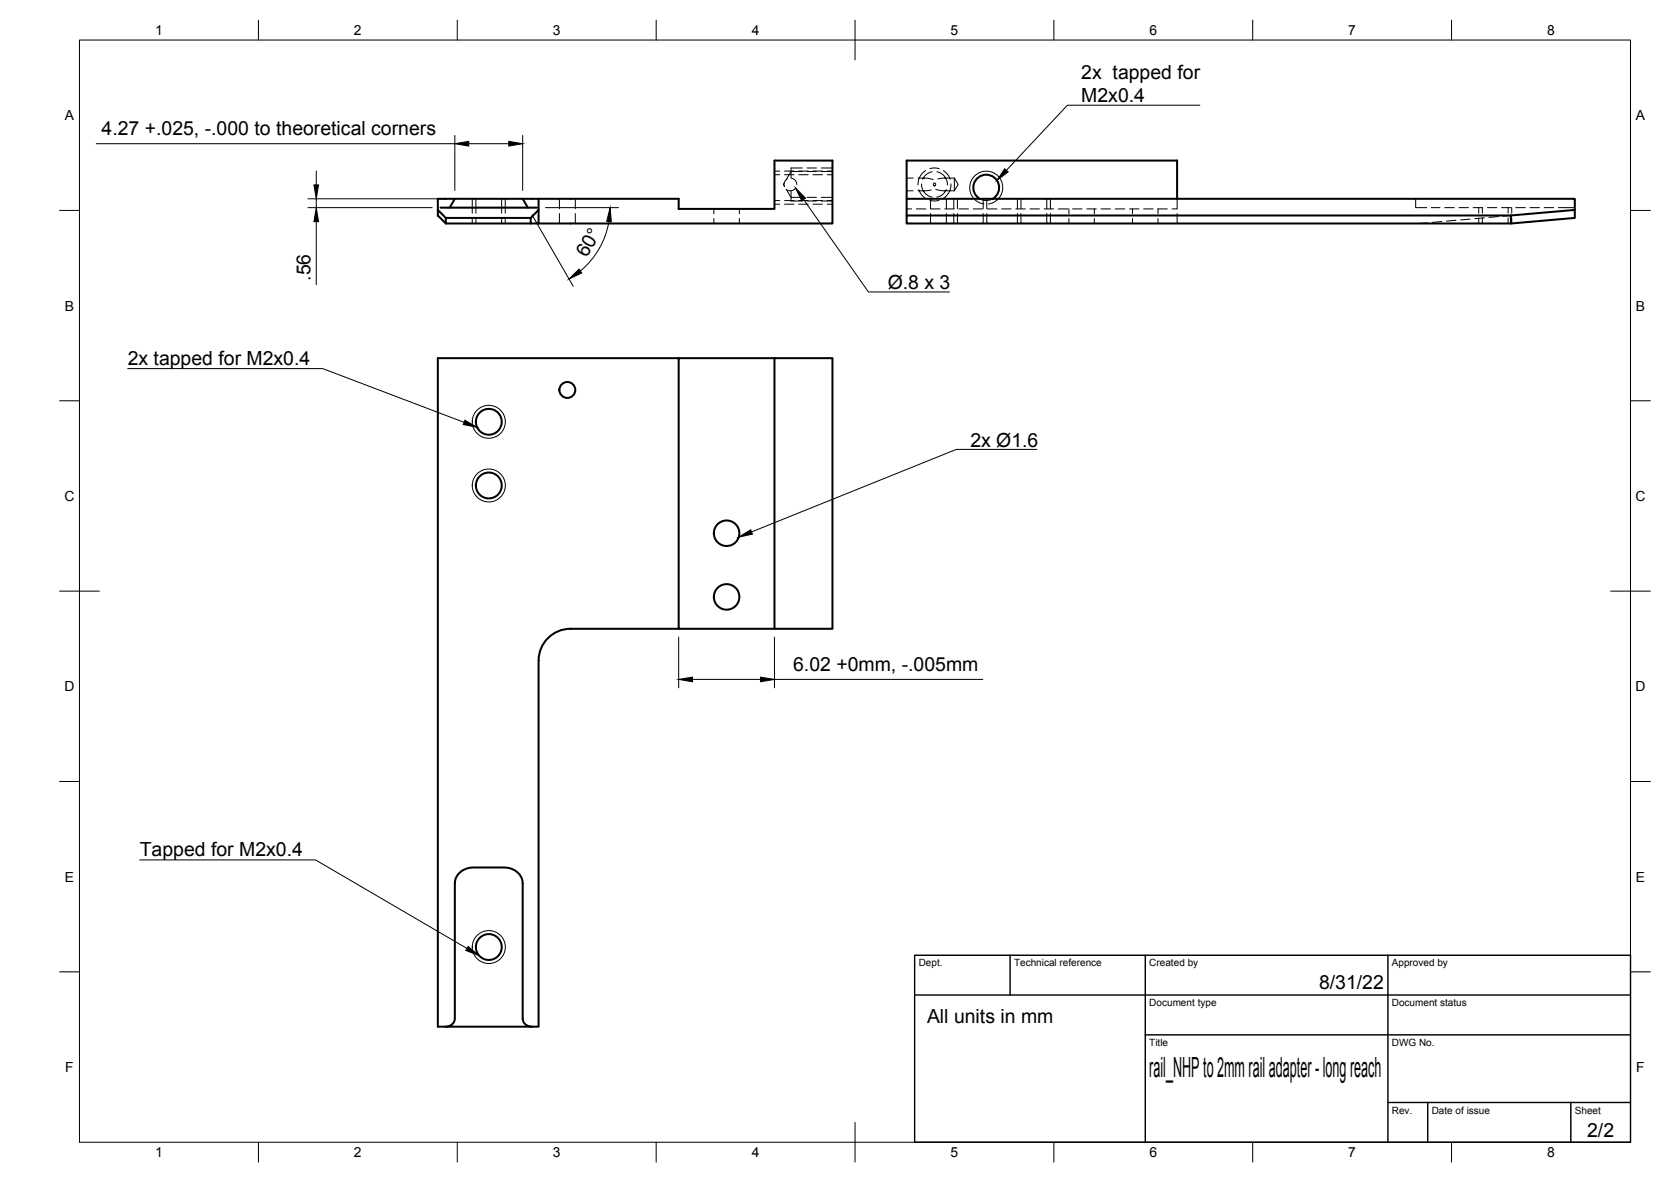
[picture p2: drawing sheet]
<svg xmlns="http://www.w3.org/2000/svg" width="420mm" height="297mm" viewBox="0 0 420 297" stroke-linecap="round" stroke-linejoin="round" font-family="sans-serif">
<!-- layer: Visible -->
<g fill="none" stroke="#000" stroke-width=".51">
<path d="M110.1 52.8l2 2v1.4l-2-2zM110.8 52.2h24.2M112.1 56.2h21.3M113.1 52.2l1.3-2.2h-4.3v2.8M114.4 50h21v2.8l-2 2h-21.3M131.4 50l1.3 2.2M135.4 52.8v3.4h-2v-1.4M135.4 50h35.2v2.5h24.1v-12.1h14.6v15.8h-73.9M228 54.2h151.9l.1 2h-152zM228 50v-9.6h68v9.6M249.6 50a3.2 3.2 0 0 0 .9-4.9 3.2 3.2 0 0 0-5 0 3.2 3.2 0 0 0 .8 4.9M379.9 54.2l16.1-1.4v2l-16 1.4"/>
<path d="M396 52.8v-2.8h-168v4.2M170.6 90h-60.5v168h25.3v-92a8 8 0 0 1 8-8h27.2M194.7 90h14.6v68h-14.6zM194.7 90h-24.1v68h24.1M112.1 258a2.19 2.19 0 0 0 2.3-2v-34a4.4 4.4 0 0 1 4.6-4h7.8a4.4 4.4 0 0 1 4.6 4v34a2.18 2.18 0 0 0 2.3 2"/>
<circle cx="142.7" cy="98" r="2"/>
<circle cx="122.9" cy="106" r="3.2"/>
<circle cx="122.9" cy="122" r="3.2"/>
<circle cx="182.7" cy="134" r="3.2"/>
<circle cx="182.7" cy="150" r="3.2"/>
<circle cx="122.9" cy="238" r="3.2"/>
</g>
<!-- layer: Hidden -->
<g fill="none" stroke="#000" stroke-width=".25">
<path d="M119.7 50v3.6M119.7 54.8v1.4M126.1 50v3.6M126.1 54.8v1.4M140.7 50v2.5M140.7 53.7v2.5M144.7 50v2.5M144.7 53.7v2.5M179.5 52.5v1.2M179.5 54.9v1.3M185.9 52.5v1.2M185.9 54.9v1.3"/>
<path d="M194.7 50.4h1.4M194.7 43.9h1.4M197.2 46l-.2 .4 .2 .3M197.3 50.4h2.3M197.3 43.9h2.3M197.7 47.5l1.2 2.1h2.8M197.9 45a1.6 1.6 0 0 0-.6 1.9M198.9 47.9v2.6M198.9 42.2v2.6M199 44.8a1.59 1.59 0 0 1 1.3 1.6M200 47.4a1.58 1.58 0 0 1-2 .3M200.8 50.4h2.4"/>
<path d="M200.8 43.9h2.4M201.7 43.1h-2.8l-1.2 2.1M202.9 49.6h2.4M202.9 43.1h2.4M204.4 50.4h2.4M204.4 43.9h2.4M206.5 49.6h2.8M206.5 43.1h2.8M208 50.4h1.3M208 43.9h1.3M228 52.5h1.2M228 44.8h1.6"/>
<path d="M228 47.9h1.6M230.4 52.5h2.4M230.8 44.8h1.7M230.8 47.9h1.7M231.7 46.2l.1 .8 .3 .9M232.1 44.8l2.5 .3M232.1 44.8l-.1 .3M234 50v2.5h2.4M234 53.7v2.5M234.1 47.7l-2 .2 1 1.1 1.3 .5M234.4 43.2l-1.3 .5-1 1.1M235.3 47.6l2.5 .3"/>
<path d="M235.6 43.2l1.2 .5 1 1.1-2 .2M237.4 44.8h2.6M237.4 47.9h2.6M237.6 52.5h2.3M237.8 47.9l-1 1.1-1.2 .5M237.8 44.8l.3 .8 .1 .9M238 47.6l-.2 .3M238 50v2.5M238 53.7v2.5M240 44.8v3.1M240 44.8l.9 1.6-.9 1.5M240.7 50v2.5"/>
<path d="M240.7 53.7v2.5M241.1 52.5h2.4M244.7 52.5h2.4M246.3 50l1.4 .4 1-.1 .9-.3M247.2 50v2.5M247.2 53.7v2.5M248.3 52.5h2.4M251.8 52.5h2.4M255.4 52.5h2.4M256.7 50v2.5M256.7 53.7v2.5M259 52.5h2.4"/>
<path d="M262.6 52.5h2.3M263.2 50v2.5M263.2 53.7v2.5M266.1 52.5h2.4M268.8 52.5v1.2M268.8 54.9v1.3M269.7 52.5h2.4M273.3 52.5h2.4M275.2 52.5v1.2M275.2 54.9v1.3M276.8 52.5h2.4M280.4 52.5h2.4"/>
<path d="M284 52.5h2.4M284.8 52.5v1.2M284.8 54.9v1.3M287.6 52.5h2.3M291.1 52.5h2.4M291.2 52.5v1.2M291.2 54.9v1.3M296 50v2.5h-1.3M296 53.7v2.5M356 50v2.2h2.8M359 56l-2 .2M359.9 52.2h2.2"/>
<path d="M362.5 55.7l-2.3 .2M363.3 52.2h2.4M366.1 55.4l-2.4 .2M366.8 52.2h2.4M369.6 55.1l-2.3 .2M370.4 52.2h2.4M372.7 52.2v1.4M372.7 54.8v1.4M373.2 54.7l-2.4 .3M374 52.2h2.4M376.7 54.4l-2.3 .2M377.5 52.2h2.4"/>
<path d="M379.2 52.2v1.4M379.2 54.8v1.4M379.9 54.2l-2 .1M381.1 52.2h2.4M384.7 52.2h2.4M388.3 52.2h2.4M391.8 52.2h4.2"/>
<circle cx="235" cy="46.4" r=".33"/>
</g>
<!-- layer: Hidden Narrow -->
<g fill="none" stroke="#000" stroke-width=".25">
<path d="M118.7 50v3.6M118.7 54.8v1.4M127 50v3.6M127 54.8v1.4M194.7 51.3h1.4M194.7 43h1.4M197.3 51.3h2.3M197.3 43h2.3M198.9 50.5h2.8M198.9 42.2h2.8M200.8 51.3h2.4M200.8 43h2.4"/>
<path d="M202.9 50.5h2.4M202.9 42.2h2.4M204.4 51.3h2.4M204.4 43h2.4M206.5 50.5h2.8M206.5 42.2h2.8M208 51.3h1.3M208 43h1.3M231 47.7l.1 .2a3.5 3.5 0 0 0 1.6 1.9M232.7 42.9a4 4 0 0 0-1.6 2l-.3 1.6M233.8 50.3l.9 .2 1.4-.2M233.8 42.4l.9-.2 1.4 .2"/>
<path d="M237.2 42.9a3.9 3.9 0 0 1 1.7 2v.1M239.1 46.2l-.3 1.7a2.89 2.89 0 0 1-1.6 1.9M239.8 50v2.5M239.8 53.7v2.5M244.9 50l1.4 1 1.1 .3M248.1 50v2.5M248.1 53.7v2.5M251 50l-1.4 1-1 .3M255.8 50v2.5M255.8 53.7v2.5M264.1 50v2.5M264.1 53.7v2.5"/>
<path d="M371.8 52.2v1.4M371.8 54.8v1.4M380.1 52.2v1.4M380.1 54.8v1.3"/>
</g>
<!-- layer: Visible Narrow -->
<g fill="none" stroke="#000" stroke-width=".25">
<path d="M251 49.9a4.1 4.1 0 0 0-.2-5.7 4.1 4.1 0 0 0-5.7 0 4.1 4.1 0 0 0-.2 5.8M380.1 56.1v.1"/>
<circle cx="122.9" cy="106" r="4.1"/>
<circle cx="122.9" cy="122" r="4.1"/>
<circle cx="122.9" cy="238" r="4.1"/>
</g>
<!-- layer: Border -->
<g fill="none" stroke="#000" stroke-width=".25">
<path d="M20 10.1h390v276.9h-390zM65 5.1v5M115 5.1v5M165 5.1v5M215 5.1v10M265 5.1v5M315 5.1v5M365 5.1v5M15 52.9h5M410 52.9h5M15 100.7h5M410 100.7h5"/>
<path d="M15 148.6h10M405 148.6h10M15 196.4h5M410 196.4h5M15 244.2h5M410 244.2h5M65 287v5M115 287v5M165 287v5M215 282.1v9.9M265 287v5M315 287v5"/>
<path d="M365 287v5"/>
</g>
<!-- layer: TitleBlock -->
<path d="M230 240.1h180v46.9h-180zM230 250h180M254 240.1v9.9M288 240.1v46.9M349 240.1v46.9M288 260.1h122M349 277.1h61M359 277.1v9.9M395 277.1v9.9" fill="none" stroke="#000" stroke-width=".36"/>
<!-- layer: FD_Dimensions -->
<g fill="none" stroke="#000" stroke-width=".25">
<path d="M24.2 36.1h90.2M114.4 34v13.9M117.9 36.1h10M131.4 34v13.9M77.4 52.2h31.3M77.4 50h34.9M79.5 43v3.5M79.5 50v2.2M79.5 55.7v15.8M133.8 54l10.3 17.9M137.1 52.2h18.4M153.1 55.7a20.7 20.7 0 0 1-7.2 12.4"/>
<path d="M170.6 160.1v12.8M174.1 170.7h17.1M194.7 160.1v12.8M194.7 170.7h52.4"/>
</g>
<path d="M114.4 36.1l3.5-.6v1.2zM127.9 35.5l3.5 .6-3.5 .6zM78.9 46.5h1.2l-.6 3.5zM79.5 52.2l.6 3.5h-1.2zM153.4 52.2l.3 3.5-1.2-.1zM143.1 70.1l2.5-2.5 .7 1zM170.6 170.7l3.5-.5v1.1zM191.2 170.2l3.5 .5-3.5 .6z" fill="#000" stroke="#000" stroke-width=".25"/>
<!-- layer: Hole Notes -->
<path d="M200 47.3l2.5 2.5-.9 .7zM252.6 42.4l.9 .8-2.8 2.1zM116.9 105.6l3.1 1.8-3.5-.7zM185.7 135l3.1-1.9 .4 1.1zM117.7 237.9l2.7 2.2-3.3-1.2z" fill="#000" stroke="#000" stroke-width=".25"/>
<path d="M301.7 26.4h-33.3l-15.4 16.4M202.1 50.1l16.3 23.3h20.4M32.1 92.6h49.1l35.5 13.5M260.7 112.9h-20.2l-51.5 20.8M35.1 216.1h44.2l38.1 22.2" fill="none" stroke="#000" stroke-width=".25"/>
<text font-size="7" x="289" y="270.6">rail_NHP to 2mm rail adapter - long reach</text>
<g font-size="4.9">
<text x="271.9" y="19.9">2x tapped for</text>
<text x="271.9" y="25.7">M2x0.4</text>
<text x="25.5" y="34">4.27 +.025, -.000 to theoretical corners</text>
<text x="147.6" y="64.9" transform="rotate(-60 147.6 64.9)">60°</text>
<text x="78.1" y="70.6" transform="rotate(-90 78.1 70.6)">.56</text>
<text x="223.2" y="72.7">Ø.8 x 3</text>
<text x="32.1" y="91.7">2x tapped for M2x0.4</text>
<text x="244" y="112.2">2x Ø1.6</text>
<text x="199.4" y="168.7">6.02 +0mm, -.005mm</text>
<text x="35.1" y="215.1">Tapped for M2x0.4</text>
<text x="331.7" y="248.5">8/31/22</text>
<text x="233.1" y="257">All units in mm</text>
<text x="399.1" y="285.7">2/2</text>
</g>
<g font-size="3.5">
<text x="39" y="8.8">1</text>
<text x="89" y="8.8">2</text>
<text x="139" y="8.8">3</text>
<text x="189" y="8.8">4</text>
<text x="239" y="8.8">5</text>
<text x="289" y="8.8">6</text>
<text x="339" y="8.8">7</text>
<text x="389" y="8.8">8</text>
<text x="16.3" y="30.2">A</text>
<text x="411.3" y="30.2">A</text>
<text x="16.3" y="78">B</text>
<text x="411.3" y="78">B</text>
<text x="16.2" y="125.9">C</text>
<text x="411.2" y="125.9">C</text>
<text x="16.2" y="173.7">D</text>
<text x="411.2" y="173.7">D</text>
<text x="16.3" y="221.6">E</text>
<text x="411.3" y="221.6">E</text>
<text x="16.4" y="269.4">F</text>
<text x="411.4" y="269.4">F</text>
<text x="39" y="290.8">1</text>
<text x="89" y="290.8">2</text>
<text x="139" y="290.8">3</text>
<text x="189" y="290.8">4</text>
<text x="239" y="290.8">5</text>
<text x="289" y="290.8">6</text>
<text x="339" y="290.8">7</text>
<text x="389" y="290.8">8</text>
</g>
<g font-size="2.5">
<text x="231" y="242.9">Dept.</text>
<text x="255" y="242.9">Technical reference</text>
<text x="289" y="242.9">Created by</text>
<text x="350" y="242.9">Approved by</text>
<text x="289" y="252.8">Document type</text>
<text x="350" y="252.8">Document status</text>
<text x="289" y="262.9">Title</text>
<text x="350" y="262.9">DWG No.</text>
<text x="350" y="279.9">Rev.</text>
<text x="360" y="279.9">Date of issue</text>
<text x="396" y="279.9">Sheet</text>
</g>
</svg>
